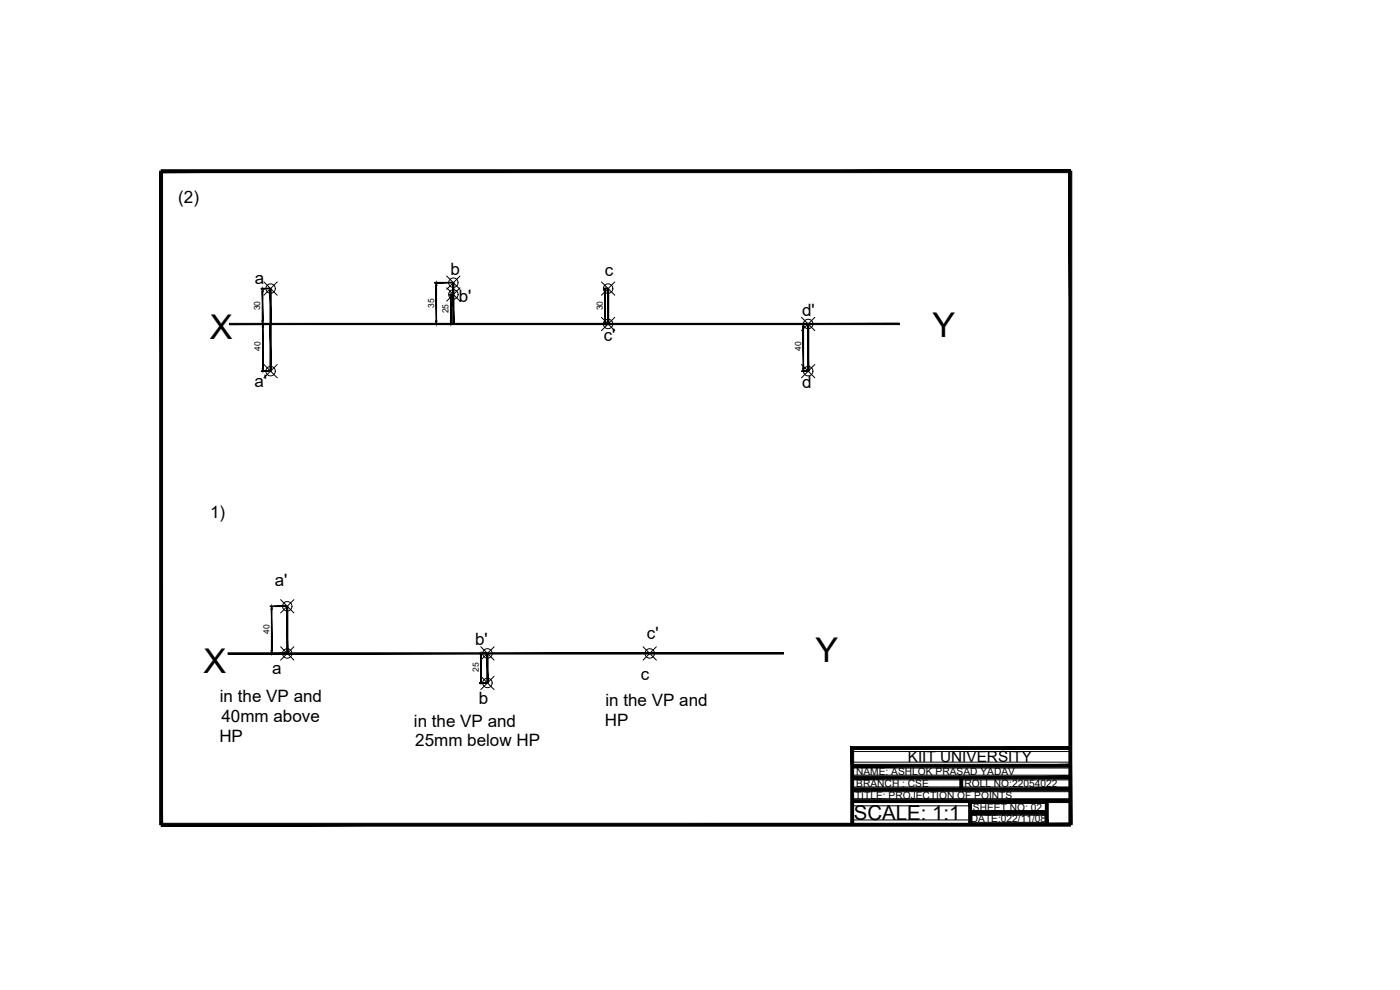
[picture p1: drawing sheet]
<svg xmlns="http://www.w3.org/2000/svg" width="420mm" height="297mm" viewBox="0 0 420 297" stroke-linecap="round" stroke-linejoin="round" font-family="sans-serif">
<!-- layer: P -->
<g fill="none" stroke="#000" stroke-width=".3">
<path d="M78.7 96.3h.3l-.2 .9zM78.8 86.6l.2 .9h-.3zM78.9 97.2l.1 .9h-.3zM79.2 84.6l4 4M82.6 86.6l-.4-1-1-.4-1 .4-.4 .9 .3 1 1 .5 1-.3 .5-1.1M83.2 84.6l-4 4M130.8 96.3h.3l-.2 .9zM130.9 84.8l.2 .9h-.3zM134.1 86.4l4 4M134.1 82.8l4 4M135.1 96.3h.3l-.1 .9zM135.3 88.4l.1 .8h-.3z"/>
<path d="M137.5 84.8l-.4-1-.9-.4-1 .3-.6 1 .4 1.1 .9 .4 1-.3 .6-1M138.1 86.4l-4 4M138.1 82.8l-4 4M180.5 84.6l4 4M180.5 95.2l4 4M181.5 96.3h.3l-.2 .9zM181.6 86.6l.2 .9h-.3zM183.9 86.6l-.3-.9-1.1-.5-.9 .3-.5 .9 .3 1 .9 .6 1.1-.3 .5-1.1M183.9 97.2l-.4-1-.9-.4-1.1 .4-.4 .8 .1 .7 .3 .5 .9 .4 1.1-.4 .4-1M184.5 84.6l-4 4M184.5 95.2l-4 4M240.5 95.2l4 4"/>
<path d="M241.1 97.2l.1 .9h-.3zM244 97.2l-.4-1-.9-.4-1 .3-.6 1 .3 1 1 .5 1.1-.4 .5-1M244.5 95.2l-4 4M78.7 110.5h.3l-.1 .9zM79.2 109.4l4 4M82.6 111.4l-.4-1-1-.5-1 .5-.4 .8 .3 1 1 .6 1-.4 .5-1M83.2 109.4l-4 4M240.5 109.4l4 4M240.9 110.5h.3l-.1 .9zM244 111.4l-.4-1-1-.5-1.1 .5-.4 .8 .3 1 1 .6 1.1-.4 .5-1M244.5 109.4l-4 4M84.2 179.9l4 4"/>
<path d="M88.2 179.9l-4 4M81.4 195.2h.3l-.2 .9zM81.5 181.9l.2 .9h-.3zM84.2 194.1l4 4M87.6 196.1l-.3-1-1-.5-1.1 .5-.4 .8 .3 1.1 1 .5 1-.4 .5-1M88.2 194.1l-4 4M144.3 194.1l4 4M144.4 196.1l.1 .8h-.3zM147.7 196.1l-.3-1-1.1-.5-1 .5-.4 .8 .3 1.1 1 .5 1-.3 .5-1.1M148.3 194.1l-4 4M193 194.1l4 4M196.4 196.1l-.4-1-1-.5-.9 .4-.5 1 .2 .9 1.1 .6 1-.4 .5-1"/>
<path d="M197 194.1l-4 4M144.2 204h.3l-.1 .9zM144.3 202.9l4 4M148.3 202.9l-4 4M255.8 239.7h65.4M255.8 237.5h65.4M255.8 236.1h65.4M255.8 234h65.4M255.8 232.6h65.4M255.8 230.4h65.4M255.8 228.7h65.4M255.8 225.5h65.4"/>
<path d="M255.8 246h35.4M255.8 241.8h35.4M291.2 241.1h23M291.2 243.2h23M291.2 244.6h23M291.2 246.7h23"/>
<circle cx="136.1" cy="88.3" r="1.41"/>
<circle cx="86.2" cy="181.9" r="1.41"/>
<circle cx="146.3" cy="204.9" r="1.41"/>
</g>
<g fill="#000" stroke="#000" stroke-width=".3">
<path d="M47.9 51.4l.9 196v-196zM47.9 51.4l.9 196h-.9z"/>
<path d="M48.4 51.8h272.8v-.9zM48.4 50.9h272.8l-272.8 .9z"/>
<path d="M68.9 97v.4l201-.4zM68.9 97.4l201-.4v.4z"/>
<path d="M78.7 87.5l.2 8.8v-8.8zM78.7 87.5l.2 8.8h-.2z"/>
<path d="M78.8 98.1l.2 12.4v-12.4zM78.8 98.1l.2 12.4h-.2z"/>
<path d="M78.4 86.7h2.6v-.2zM78.4 86.5h2.6l-2.6 .2z"/>
<path d="M78.4 97.3h2.6v-.2zM78.4 97.1h2.6l-2.6 .2z"/>
<path d="M78.4 97.3h2.6v-.2zM78.4 97.1h2.6l-2.6 .2z"/>
<path d="M130.8 85.7l.2 10.6v-10.6zM130.8 85.7l.2 10.6h-.2z"/>
<path d="M135.2 89.2l.2 7.1v-7.1zM135.2 89.2l.2 7.1h-.2z"/>
<path d="M130.5 84.9h5.3v-.2zM130.5 84.7h5.3l-5.3 .2z"/>
<path d="M130.5 97.3h5.3v-.2zM130.5 97.1h5.3l-5.3 .2z"/>
<path d="M134.8 88.5h1v-.2zM134.8 88.3h1l-1 .2z"/>
<path d="M134.8 97.3h1v-.2zM134.8 97.1h1l-1 .2z"/>
<path d="M135.9 84.8l.3 12.4v-12.4zM135.9 84.8l.3 12.4h-.3z"/>
<path d="M181.5 87.5l.2 8.8v-8.8zM181.5 87.5l.2 8.8h-.2z"/>
<path d="M181.2 86.7h1.1v-.2zM181.2 86.5h1.1l-1.1 .2z"/>
<path d="M181.2 97.3h1.1v-.2zM181.2 97.1h1.1l-1.1 .2z"/>
<path d="M182.3 86.6v10.6h.4zM182.3 86.6h.4v10.6z"/>
<path d="M241 98.1l.2 12.4v-12.4zM241 98.1l.2 12.4h-.2z"/>
<path d="M240.6 97.3h1.7v-.2zM240.6 97.1h1.7l-1.7 .2z"/>
<path d="M242.4 97.2l.3 14.2v-14.2zM242.4 97.2l.3 14.2h-.3z"/>
<path d="M78.4 111.5h2.6v-.2zM78.4 111.3h2.6l-2.6 .2z"/>
<path d="M81 97.2v14.2h.4zM81 97.2h.4v14.2zM81 86.6v10.6h.4zM81 86.6h.4v10.6z"/>
<path d="M240.6 111.5h1.7v-.2zM240.6 111.3h1.7l-1.7 .2z"/>
<path d="M68.4 195.9v.3l166.7-.3zM68.4 196.2l166.7-.3v.3z"/>
<path d="M81.4 182.8l.2 12.4v-12.4zM81.4 182.8l.2 12.4h-.2z"/>
<path d="M81.1 182h4.9v-.2zM81.1 181.8h4.9l-4.9 .2z"/>
<path d="M81.1 196.2h4.9v-.2zM81.1 196h4.9l-4.9 .2z"/>
<path d="M86 181.9v14.2h.4zM86 181.9h.4v14.2z"/>
<path d="M144.3 196.9l.1 7.1v-7.1zM144.3 196.9l.1 7.1h-.1z"/>
<path d="M143.9 196.2h2.2v-.2zM143.9 196h2.2l-2.2 .2z"/>
<path d="M146.1 196.1l.4 8.8v-8.8zM146.1 196.1l.4 8.8h-.4z"/>
<path d="M143.9 205h2.2v-.2zM143.9 204.8h2.2l-2.2 .2z"/>
<path d="M255.8 229.3v.9l65.4-.9zM255.8 230.2l65.4-.9v.9z"/>
<path d="M255.8 232.9v.8l65.4-.8zM255.8 233.7l65.4-.8v.8z"/>
<path d="M255.8 236.4v.9l65.4-.9zM255.8 237.3l65.4-.9v.9z"/>
<path d="M255.8 239.9v.9l65.4-.9zM255.8 240.8l65.4-.9v.9z"/>
<path d="M288.1 233.3l.8 3.5v-3.5zM288.1 233.3l.8 3.5h-.8z"/>
<path d="M48.4 247v.9l272.8-.9zM48.4 247.9l272.8-.9v.9z"/>
<path d="M255.3 224v23.4h.9zM255.3 224l.9 .9v22.5zM255.3 224l.9 .9 65-.9zM256.2 224.9l65-.9v.9z"/>
<path d="M290.7 240.4v7h.9zM290.7 240.4h.9v7z"/>
<path d="M291.2 243.5v.8l23-.8zM291.2 244.3l23-.8v.8z"/>
<path d="M313.7 240.4v7h.9zM313.7 240.4h.9v7z"/>
<path d="M320.8 51.4v196h.9zM320.8 51.4h.9v196z"/>
</g>
<!-- layer: H -->
<g fill="#000" stroke="#000" stroke-width=".3">
<path d="M78.7 96.3h.3l-.2 .9zM78.8 86.6l.2 .9h-.3zM78.9 97.2l.1 .9h-.3zM130.8 96.3h.3l-.2 .9zM130.9 84.8l.2 .9h-.3zM135.2 96.3h.2l-.1 .9zM135.3 88.4l.1 .8h-.2zM181.5 96.3h.3l-.2 .9zM181.6 86.6l.2 .9h-.3zM241.1 97.2l.1 .9h-.3zM78.7 110.5h.3l-.1 .9zM240.9 110.5h.3l-.1 .9z"/>
<path d="M81.4 195.2h.3l-.1 .9zM81.6 181.9l.1 .9h-.3zM144.4 196.1l.1 .8h-.3zM144.2 204h.3l-.1 .9z"/>
</g>
<g font-size="10.2">
<text x="63" y="101.8">X</text>
<text x="279.9" y="101.2">Y</text>
<text x="61.1" y="202">X</text>
<text x="244.8" y="198.6">Y</text>
</g>
<text font-size="6.1" x="256.3" y="246.1">SCALE: 1:1</text>
<g font-size="5.1">
<text x="53.5" y="60.9">(2)</text>
<text x="135.2" y="82.4">b</text>
<text x="181.5" y="82.8">c</text>
<text x="76.5" y="85.2">a</text>
<text x="137.7" y="90.6">b'</text>
<text x="240.7" y="94.9">d'</text>
<text x="181.2" y="102.3">c'</text>
<text x="76.4" y="116.3">a'</text>
<text x="240.8" y="116.5">d</text>
<text x="63.1" y="155.5">1)</text>
<text x="82.5" y="175.9">a'</text>
<text x="194.1" y="191.8">c'</text>
<text x="142.6" y="193.5">b'</text>
<text x="81.6" y="202.3">a</text>
<text x="192.3" y="204">c</text>
<text x="66" y="210.6">in the VP and</text>
<text x="143.7" y="211.3">b</text>
<text x="181.7" y="211.8">in the VP and</text>
<text x="66.5" y="216.5">40mm above</text>
<text x="124.2" y="218">in the VP and</text>
<text x="181.6" y="217.8">HP</text>
<text x="65.8" y="222.5">HP</text>
<text x="124.6" y="223.9">25mm below HP</text>
</g>
<text font-size="4.6" x="272.4" y="228.7">KIIT UNIVERSITY</text>
<g font-size="3.1">
<text x="256.9" y="232.6">NAME: ASHLOK PRASAD YADAV</text>
<text x="256.6" y="239.7">TITLE: PROJECTION OF POINTS</text>
<text x="257" y="236.2">BRANCH : CSE</text>
<text x="289.4" y="236.1">ROLL NO:22054022</text>
<text x="292" y="243.3">SHEET NO: 02</text>
<text x="291.4" y="246.8">DATE:022/11/08</text>
</g>
<g font-size="2.6">
<text x="78.1" y="93.1" transform="rotate(-90 78.1 93.1)">30</text>
<text x="130.3" y="92.3" transform="rotate(-90 130.3 92.3)">35</text>
<text x="134.6" y="94" transform="rotate(-90 134.6 94)">25</text>
<text x="181" y="93.1" transform="rotate(-90 181 93.1)">30</text>
<text x="78.2" y="105.4" transform="rotate(-90 78.2 105.4)">40</text>
<text x="240.4" y="105.4" transform="rotate(-90 240.4 105.4)">40</text>
<text x="80.9" y="190.1" transform="rotate(-90 80.9 190.1)">40</text>
<text x="143.7" y="201.7" transform="rotate(-90 143.7 201.7)">25</text>
</g>
</svg>
